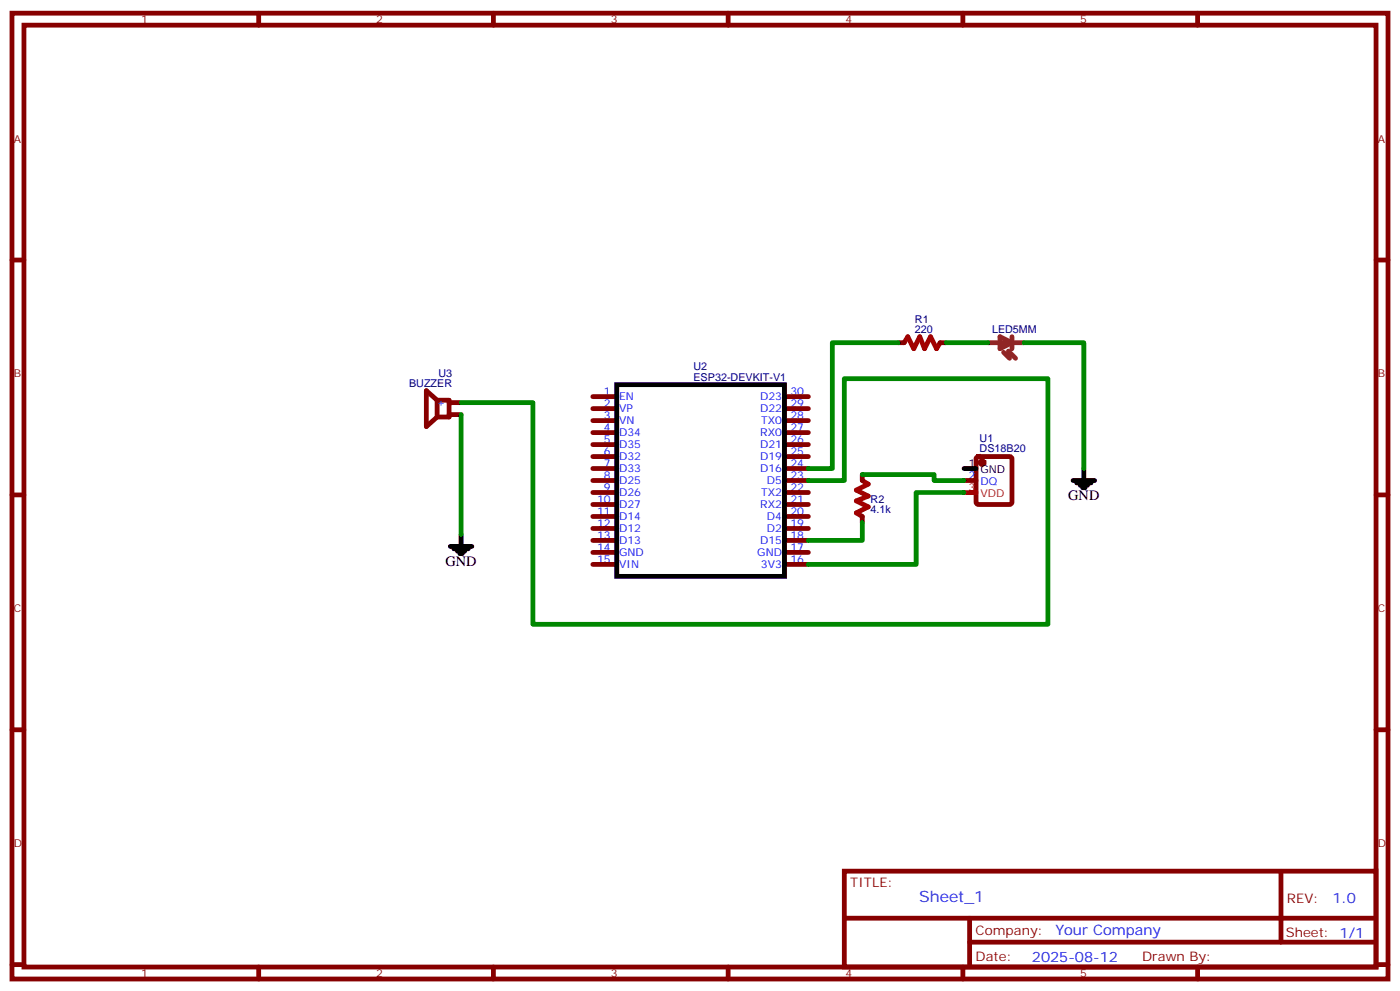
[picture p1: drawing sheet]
<svg xmlns="http://www.w3.org/2000/svg" width="412mm" height="292mm" viewBox="0 0 412 292" stroke-linecap="round" stroke-linejoin="round" font-family="sans-serif">
<g fill="none" stroke="#870000" stroke-width="1.4">
<path d="M3.5 3.9h405.4v284.3h-405.4zM7.1 7.4h398.2v277.3h-398.2zM76.2 3.9v3.5M145.3 3.9v3.5M214.5 3.9v3.5M283.6 3.9v3.5M352.8 3.9v3.5M3.5 76.6h3.6M405.3 76.6h3.6M128.8 117.8h3.5v5h-3.5M128.8 117.8v5M128.8 117.8l-3.2-2.8v10.6l3.2-2.8"/>
<path d="M132.3 118.5h3.5M174.6 116.8h7.1M231.1 116.8h7M264.6 100.9h1.7M276.9 100.9h1.8M132.3 122.1h3.5M174.6 120.3h7.1M174.6 123.8h7.1M174.6 127.4h7.1M174.6 130.9h7.1M174.6 134.4h7.1M174.6 137.9h7.1"/>
<path d="M231.1 120.3h7M231.1 123.8h7M231.1 127.4h7M231.1 130.9h7M231.1 134.4h7M231.1 137.9h7M254 139.7v1.8M287.7 134.6l.5-.2h9.2l.5 .2 .2 .5v12.7l-.2 .5-.5 .2h-9.2l-.5-.2-.2-.5v-12.7zM3.5 145.7h3.6M174.6 141.5h7.1M174.6 145h7.1M174.6 148.5h7.1"/>
<path d="M174.6 152h7.1M174.6 155.6h7.1M174.6 159.1h7.1M231.1 141.5h7M231.1 145h7M231.1 148.5h7M231.1 152h7M231.1 155.6h7M231.1 159.1h7M254 152v1.8M284 141.5h3.5M405.3 145.7h3.6"/>
<path d="M174.6 162.6h7.1M174.6 166.2h7.1M231.1 162.6h7M231.1 166.2h7M3.5 214.8h3.6M405.3 214.8h3.6M248.7 256.5h156.6v28.2h-156.6zM377.3 256.5v20.9M248.7 270.3h156.5M285.6 277.4h119.6M285.6 270.3v14.1M3.5 284h3.6"/>
<path d="M76.2 284.7v3.5M145.3 284.7v3.5M214.5 284.7v3.5M283.6 284.7v3.5M352.8 284.7v3.5M405.3 284h3.6"/>
</g>
<path d="M181.7 113.2h49.4v56.5h-49.4zM284 137.9h3.5M319.3 137.9v3.6M135.8 157.3v3.6M316.1 141.5h6.3M317.1 142.2h4.3M318.2 142.9h2.1M318.9 143.6h.7M132.6 160.9h6.4M133.7 161.6h4.2M134.8 162.3h2.1M135.5 163h.7" fill="none" stroke="#000" stroke-width="1.4"/>
<circle cx="289.3" cy="136.2" r=".53" fill="#870000" stroke="#870000" stroke-width="1.4"/>
<path d="M284 145h3.5" fill="none" stroke="#f00" stroke-width="1.4"/>
<path d="M266.3 100.9l1.1-1.8 1.8 3.6 1.7-3.6 1.4 3.6 1.8-3.6 1.8 3.6 1-1.8M254 141.5l1.8 1-3.6 1.8 3.6 1.7-3.6 1.5 3.6 1.7-3.6 1.8 1.8 1" fill="none" stroke="#a10000" stroke-width="1.4"/>
<path d="M294.6 99.1l3.5 1.8-3.5 1.8zM298.1 99.1v3.6M291 100.9h10.6M295.6 103.7l1.8 1.8M297 103.4l2.2 2.1" fill="none" stroke="#8c2424" stroke-width="1.4"/>
<path d="M135.8 118.5h21.2v65.3h151.7v-72.3h-60v30h-10.6M264.6 100.9h-19.4v37h-7.1M278.7 100.9h12.3M301.6 100.9h17.7v37M135.8 122.1v35.2M254 139.7h21.2v1.8h8.8M254 153.8v5.3h-15.9M284 145h-14.1v21.2h-31.8" fill="none" stroke="#008700" stroke-width="1.4"/>
<text font-size="4.6" fill="#00f" x="270.8" y="265.5">Sheet_1</text>
<g font-size="4.2">
<text x="314.7" y="147.1">GND</text>
<text x="131.2" y="166.5">GND</text>
</g>
<g font-size="4.2" fill="#00f">
<text x="392.5" y="265.7">1.0</text>
<text x="310.9" y="275.3">Your Company</text>
<text x="304" y="283.1">2025-08-12</text>
</g>
<g font-size="3.9" fill="#800">
<text x="250.5" y="261.1">TITLE:</text>
<text x="379.1" y="265.7">REV:</text>
<text x="287.4" y="275.3">Company:</text>
<text x="378.7" y="275.9">Sheet: 1/1</text>
<text x="287.4" y="282.9">Date:</text>
<text x="336.4" y="283">Drawn By:</text>
</g>
<g font-size="3.2" fill="#800">
<text x="41.6" y="6.9">1</text>
<text x="110.8" y="6.9">2</text>
<text x="179.9" y="6.9">3</text>
<text x="249.1" y="6.9">4</text>
<text x="318.2" y="6.9">5</text>
<text x="4.1" y="42">A</text>
<text x="405.9" y="42">A</text>
<text x="4.1" y="111.1">B</text>
<text x="405.9" y="111.1">B</text>
<text x="4.1" y="180.3">C</text>
<text x="405.9" y="180.3">C</text>
<text x="4.1" y="249.4">D</text>
<text x="405.9" y="249.4">D</text>
<text x="41.6" y="287.7">1</text>
<text x="110.8" y="287.7">2</text>
<text x="179.9" y="287.7">3</text>
<text x="249.1" y="287.7">4</text>
<text x="318.2" y="287.7">5</text>
</g>
<g font-size="3.2" fill="#000080">
<text x="269.5" y="95.1">R1</text>
<text x="269.5" y="98.1">220</text>
<text x="292.2" y="98.1">LED5MM</text>
<text x="120.5" y="113.9">BUZZER</text>
<text x="129.1" y="111">U3</text>
<text x="204.3" y="112.2">ESP32-DEVKIT-V1</text>
<text x="204.3" y="109">U2</text>
<text x="288.5" y="130.2">U1</text>
<text x="288.5" y="133.2">DS18B20</text>
<text x="256.5" y="147.9">R2</text>
<text x="256.5" y="150.9">4.1k</text>
</g>
<g font-size="3.2" fill="#00f">
<text x="128.6" y="119.6">+</text>
<text x="177.9" y="119.9">2</text>
<text x="177.9" y="116.4">1</text>
<text x="182.4" y="117.8">EN</text>
<text x="223.9" y="117.8">D23</text>
<text x="232.8" y="116.4">30</text>
<text x="232.8" y="119.9">29</text>
<text x="177.9" y="123.5">3</text>
<text x="182.4" y="124.9">VN</text>
<text x="182.4" y="121.4">VP</text>
<text x="223.9" y="121.4">D22</text>
<text x="224.2" y="124.9">TX0</text>
<text x="232.8" y="123.5">28</text>
<text x="177.9" y="130.5">5</text>
<text x="177.9" y="127">4</text>
<text x="182.4" y="131.9">D35</text>
<text x="182.4" y="128.4">D34</text>
<text x="223.9" y="131.9">D21</text>
<text x="224" y="128.4">RX0</text>
<text x="232.8" y="127">27</text>
<text x="232.8" y="130.5">26</text>
<text x="177.9" y="137.6">7</text>
<text x="177.9" y="134.1">6</text>
<text x="182.4" y="135.5">D32</text>
<text x="223.9" y="135.5">D19</text>
<text x="232.8" y="134.1">25</text>
<text x="232.8" y="137.6">24</text>
<text x="177.9" y="141.1">8</text>
<text x="182.4" y="142.5">D25</text>
<text x="182.4" y="139">D33</text>
<text x="223.9" y="139">D16</text>
<text x="225.9" y="142.5">D5</text>
<text x="232.8" y="141.1">23</text>
<text x="285.3" y="141.1">2</text>
<text x="288.8" y="142.9">DQ</text>
<text x="175.9" y="148.2">10</text>
<text x="177.9" y="144.6">9</text>
<text x="182.4" y="149.6">D27</text>
<text x="182.4" y="146">D26</text>
<text x="224" y="149.6">RX2</text>
<text x="224.2" y="146">TX2</text>
<text x="232.8" y="144.6">22</text>
<text x="232.8" y="148.2">21</text>
<text x="175.9" y="155.2">12</text>
<text x="175.9" y="151.7">11</text>
<text x="182.4" y="153.1">D14</text>
<text x="225.9" y="153.1">D4</text>
<text x="232.8" y="151.7">20</text>
<text x="232.8" y="155.2">19</text>
<text x="175.9" y="158.8">13</text>
<text x="182.4" y="160.2">D13</text>
<text x="182.4" y="156.6">D12</text>
<text x="223.9" y="160.2">D15</text>
<text x="225.9" y="156.6">D2</text>
<text x="232.8" y="158.8">18</text>
<text x="175.9" y="165.8">15</text>
<text x="175.9" y="162.3">14</text>
<text x="182.4" y="167.2">VIN</text>
<text x="182.4" y="163.7">GND</text>
<text x="223.1" y="163.7">GND</text>
<text x="224.2" y="167.2">3V3</text>
<text x="232.8" y="162.3">17</text>
<text x="232.8" y="165.8">16</text>
</g>
<g font-size="3.2">
<text x="285.3" y="137.6">1</text>
<text x="288.8" y="139.3">GND</text>
</g>
<g font-size="3.2" fill="#f00">
<text x="285.3" y="144.6">3</text>
<text x="288.8" y="146.4">VDD</text>
</g>
</svg>
